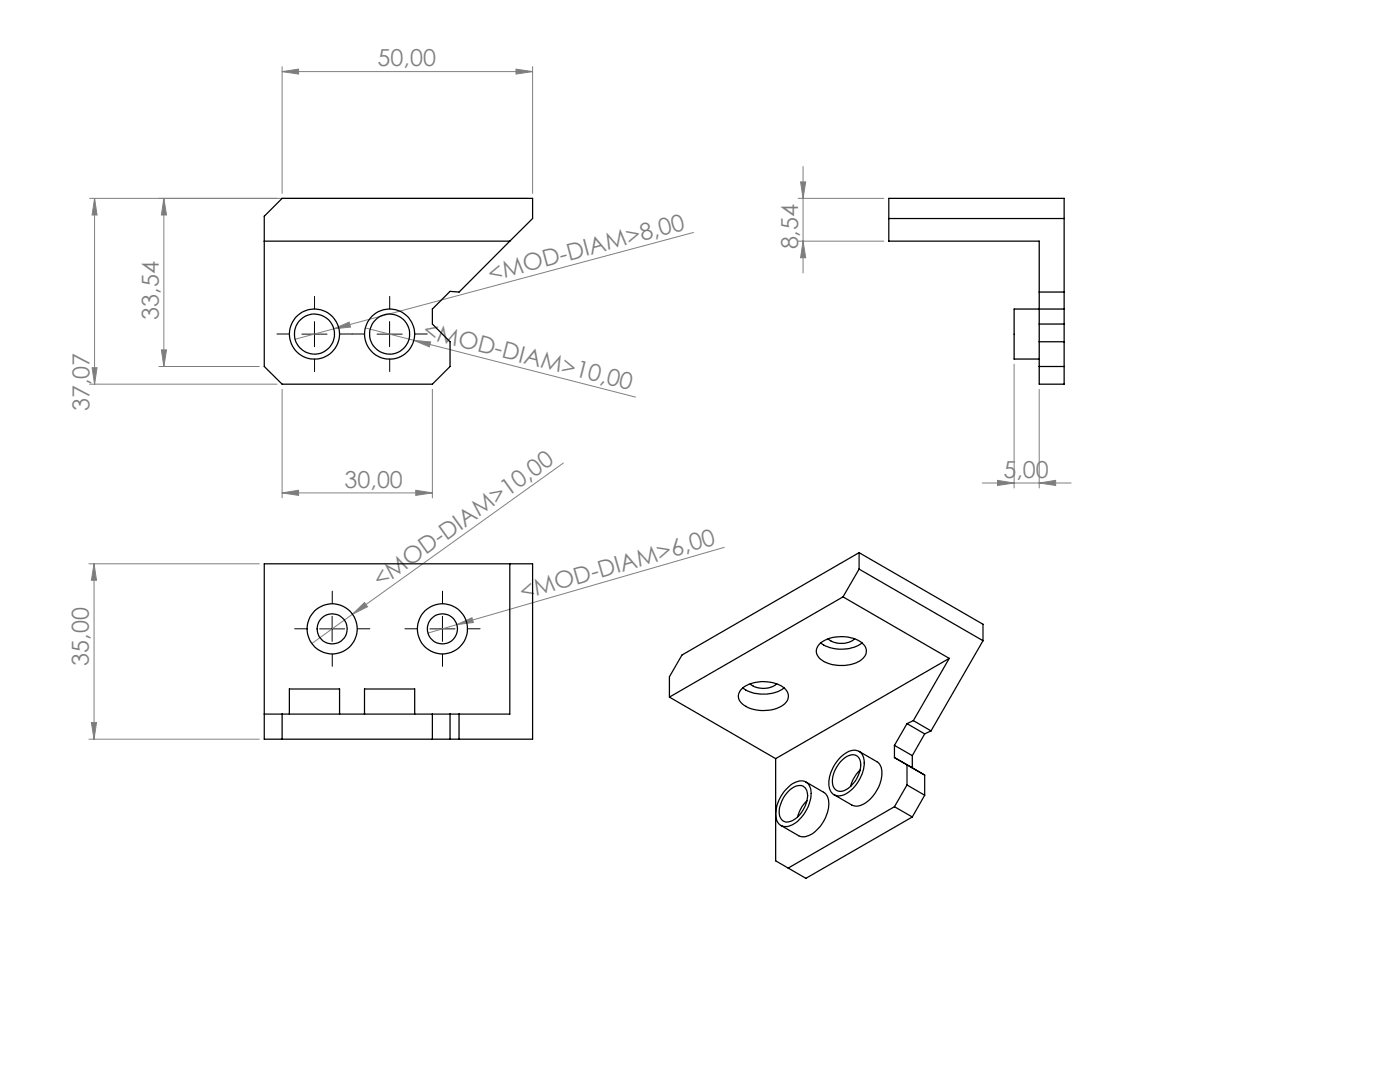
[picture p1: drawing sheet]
<svg xmlns="http://www.w3.org/2000/svg" width="279mm" height="216mm" viewBox="0 0 279 216" stroke-linecap="round" stroke-linejoin="round" font-family="sans-serif">
<g fill="none" stroke="#808080" stroke-width=".2">
<path d="M56.3 14.3l3.3-.5v1zM56.3 13.3v25.3M56.3 14.3h50M103 13.8l3.3 .5-3.3 .5zM106.3 13.3v25.3M17.9 39.6h87.4M18.9 39.6l.5 3.3h-1zM18.9 39.6v37.1M32.7 39.6l.5 3.3h-1zM32.7 39.6v33.5M159.3 39.6h17.1M159.8 36.3h1l-.5 3.3z"/>
<path d="M160.3 33.2v21.3M138.4 46.4l-79.5 21.3M159.3 48.1h17.1M160.3 48.1l.5 3.3h-1zM17.9 76.7h37.4M18.4 73.4h1l-.5 3.3zM31.7 73.1h20.1M32.2 69.8h1l-.5 3.3zM56.3 77.7v21.6M66.6 65.6l3.1-1.3 .3 1zM72.9 65.4l9.7 2.5M82.6 67.9l3.3 .3-.2 1z"/>
<path d="M82.6 67.9l44.2 11.3M86.3 77.7v21.6M202.4 72.7v24.7M207.4 77.7v19.7M56.3 98.4l3.3-.6v1zM56.3 98.4h30M83 97.8l3.3 .6-3.3 .4zM112.4 92.4l-42.1 30.2M196 96.4h17.7M199.1 95.8l3.3 .6-3.3 .5zM207.4 96.4l3.3-.6v1.1zM17.7 112.5h34.1"/>
<path d="M18.8 112.5v35M18.8 112.5l.5 3.3h-1.1zM144.5 109.2l-53.3 15.4M70.3 122.6l2.4-2.4 .6 .9zM70.3 122.6l-8.1 5.8M91.2 124.6l3-1.3 .3 .9zM91.2 124.6l-5.8 1.7M17.7 147.5h34.1M18.2 144.2h1.1l-.5 3.3z"/>
</g>
<g fill="none" stroke="#000" stroke-width=".2" stroke-dasharray="15.2 1.3 1.3 1.3">
<path d="M57.8 66.6h-2.5M62.8 61.6v-2.5M62.8 71.6v2.5M67.8 66.6h2.5M72.8 66.6h-2.5M77.8 61.6v-2.5M77.8 71.6v2.5M82.8 66.6h2.5M61.3 125.5h-2.5M66.3 120.5v-2.5M66.3 130.5v2.5M71.3 125.5h2.5"/>
<path d="M83.3 125.5h-2.5M88.3 120.5v-2.5M88.3 130.5v2.5M93.3 125.5h2.5"/>
</g>
<path d="M60.3 66.7h5M62.8 64.2v5M75.2 66.7h5.1M77.8 64.2v5M63.8 125.5h5M66.3 123v5M85.8 125.5h5M88.3 123v5" fill="none" stroke="#000" stroke-width=".2"/>
<g fill="#808080">
<path d="M66.6 65.6l3.1-1.3 .3 1z"/>
<path d="M91.2 124.6l3-1.3 .3 .9z"/>
<path d="M70.3 122.6l2.4-2.4 .6 .9z"/>
<path d="M82.6 67.9l3.3 .3-.2 1z"/>
<path d="M83 97.8l3.3 .6-3.3 .4zM56.3 98.4l3.3-.6v1z"/>
<path d="M199.1 95.8l3.3 .6-3.3 .5zM207.4 96.4l3.3-.6v1.1z"/>
<path d="M18.2 144.2h1.1l-.5 3.3zM18.8 112.5l.5 3.3h-1.1z"/>
<path d="M32.7 39.6l.5 3.3h-1zM32.2 69.8h1l-.5 3.3zM160.3 48.1l.5 3.3h-1zM159.8 36.3h1l-.5 3.3z"/>
<path d="M18.9 39.6l.5 3.3h-1zM18.4 73.4h1l-.5 3.3z"/>
<path d="M56.3 14.3l3.3-.5v1zM103 13.8l3.3 .5-3.3 .5z"/>
</g>
<g fill="none" stroke="#000" stroke-width=".25">
<path d="M56.3 39.6h50v4l-14.7 14.7-1.8-.2-3.5 3.6v3l3.5 3.5v4.9l-3.5 3.6h-30l-3.6-3.6v-30zM177.4 39.6h35v37.1h-5v-28.6h-30zM52.7 48.1h49M177.4 43.6h35M207.4 58.3h5M207.4 68.2h5M207.4 73.1h5M207.4 64.7h5M212.4 61.7h-10v9.9h5M52.7 112.5h53.6v35h-53.6zM101.7 112.5v30h-49M168.2 119.1l21.2 12.3"/>
<path d="M168.2 119.1l-34.6 20M171.4 113.6l-3.2 5.5M171.4 113.6l24.8 14.2M171.4 110.3l-35.3 20.4-2.5 4.3v4.1M171.4 110.3v3.3M171.4 110.3l24.8 14.3v3.2M133.6 139.1l21.2 12.3M148.1 137.4a7.1 7.1 0 0 1 8.7 .1 2.04 2.04 0 0 1-.7 3.3 7.5 7.5 0 0 1-7.9-.3 1.89 1.89 0 0 1-.1-3.1zM148.2 137.3a7.5 7.5 0 0 0 8.3 0M149.7 136.5a4.3 4.3 0 0 0 5.3 0M163.8 128.3a7.3 7.3 0 0 0 8.2 0M163.9 128.2a7.5 7.5 0 0 1 8.2 .1 2.05 2.05 0 0 1-.5 3.6 7.7 7.7 0 0 1-7.9-.4 2 2 0 0 1 .2-3.3z"/>
<path d="M165.3 127.5a4.3 4.3 0 0 0 5.3 0M189.4 131.4l-7.1 12.4M189.4 131.4l-34.6 20M196.2 127.8l-10.4 18M56.3 142.5v5M57.7 142.5v-5h10.1v5M72.7 142.5v-5h10.1v5M86.3 142.5v5M89.8 142.5v5M91.6 142.5v5M154.8 151.4v20.4l6 3.5 21.3-12.3M157.4 157a3.2 3.2 0 0 1 3.4-1 3 3 0 0 1 .9 3.6 7 7 0 0 1-4.6 5.3 2.09 2.09 0 0 1-2.3-2.5 7.8 7.8 0 0 1 2.6-5.4z"/>
<path d="M157.6 157.6a2.22 2.22 0 0 1 3.1-.4 4.3 4.3 0 0 1-.6 4.8 3.9 3.9 0 0 1-3.4 2 2.11 2.11 0 0 1-1.2-2.6 6.7 6.7 0 0 1 2.1-3.8zM160.8 156l3.6 2.1a3.1 3.1 0 0 1 .8 3.6 7 7 0 0 1-4.5 5.3l-1.2-.2-3.6-2.1M161 159.8a6.5 6.5 0 0 0-1.8 3.2M167.7 151.1a3.4 3.4 0 0 1 3.7-1.2 3.4 3.4 0 0 1 .8 4.1 6.9 6.9 0 0 1-4.5 4.8 2.09 2.09 0 0 1-2.3-2.5 8 8 0 0 1 2.3-5.2zM167.9 151.8a2.75 2.75 0 0 1 3-1 2.61 2.61 0 0 1 .7 3 5.8 5.8 0 0 1-3.7 4.1 1.74 1.74 0 0 1-1.8-2.2 6.4 6.4 0 0 1 1.8-3.9zM171.4 149.9l3.6 2.1a2.79 2.79 0 0 1 .9 3.1 7.4 7.4 0 0 1-4.3 5.7l-.7 .1-.9-.2-3.6-2.1M171.7 153.6a6.9 6.9 0 0 0-1.9 3.3M178.5 148.7v2.5M178.5 151.2l6 3.5M178.5 151.2l3.6 2M178.5 148.7l3.6 2.1M181 144.4l-2.5 4.3"/>
<path d="M181 152.6v4M181 156.6l-2.5 4.4M181 156.6l3.5 2.1M181 144.4l3.5 2M182.1 153.2l2.4 1.5M182.1 150.8v2.4M182.3 143.8l3.5 2M182.3 143.8l-1.3 .6M184.5 158.7l-2.4 4.3M184.5 154.7v4M184.5 146.4l-2.4 4.4M185.8 145.8l-1.3 .6"/>
<path d="M178.5 161l-21.2 12.2M178.5 161l3.6 2"/>
<circle cx="62.7" cy="66.7" r="4"/>
<circle cx="62.8" cy="66.7" r="5"/>
<circle cx="77.7" cy="66.7" r="4"/>
<circle cx="77.8" cy="66.7" r="5"/>
<circle cx="66.3" cy="125.5" r="5"/>
<circle cx="66.3" cy="125.5" r="3"/>
<circle cx="88.3" cy="125.5" r="5"/>
<circle cx="88.3" cy="125.5" r="3"/>
</g>
<g font-size="4.7" fill="#808080">
<text x="75.4" y="13.3">50,00</text>
<text x="159.3" y="49.8" transform="rotate(-90 159.3 49.8)">8,54</text>
<text x="97.9" y="56.2" transform="rotate(-15 97.9 56.2)">&lt;MOD-DIAM&gt;8,00</text>
<text x="31.7" y="63.8" transform="rotate(-90 31.7 63.8)">33,54</text>
<text x="84.2" y="67.3" transform="rotate(14 84.2 67.3)">&lt;MOD-DIAM&gt;10,00</text>
<text x="17.9" y="82.1" transform="rotate(-90 17.9 82.1)">37,07</text>
<text x="200.3" y="95.3">5,00</text>
<text x="68.8" y="97.3">30,00</text>
<text x="75.9" y="117.3" transform="rotate(-36 75.9 117.3)">&lt;MOD-DIAM&gt;10,00</text>
<text x="104.3" y="119.8" transform="rotate(-16 104.3 119.8)">&lt;MOD-DIAM&gt;6,00</text>
<text x="17.8" y="132.8" transform="rotate(-90 17.8 132.8)">35,00</text>
</g>
</svg>
